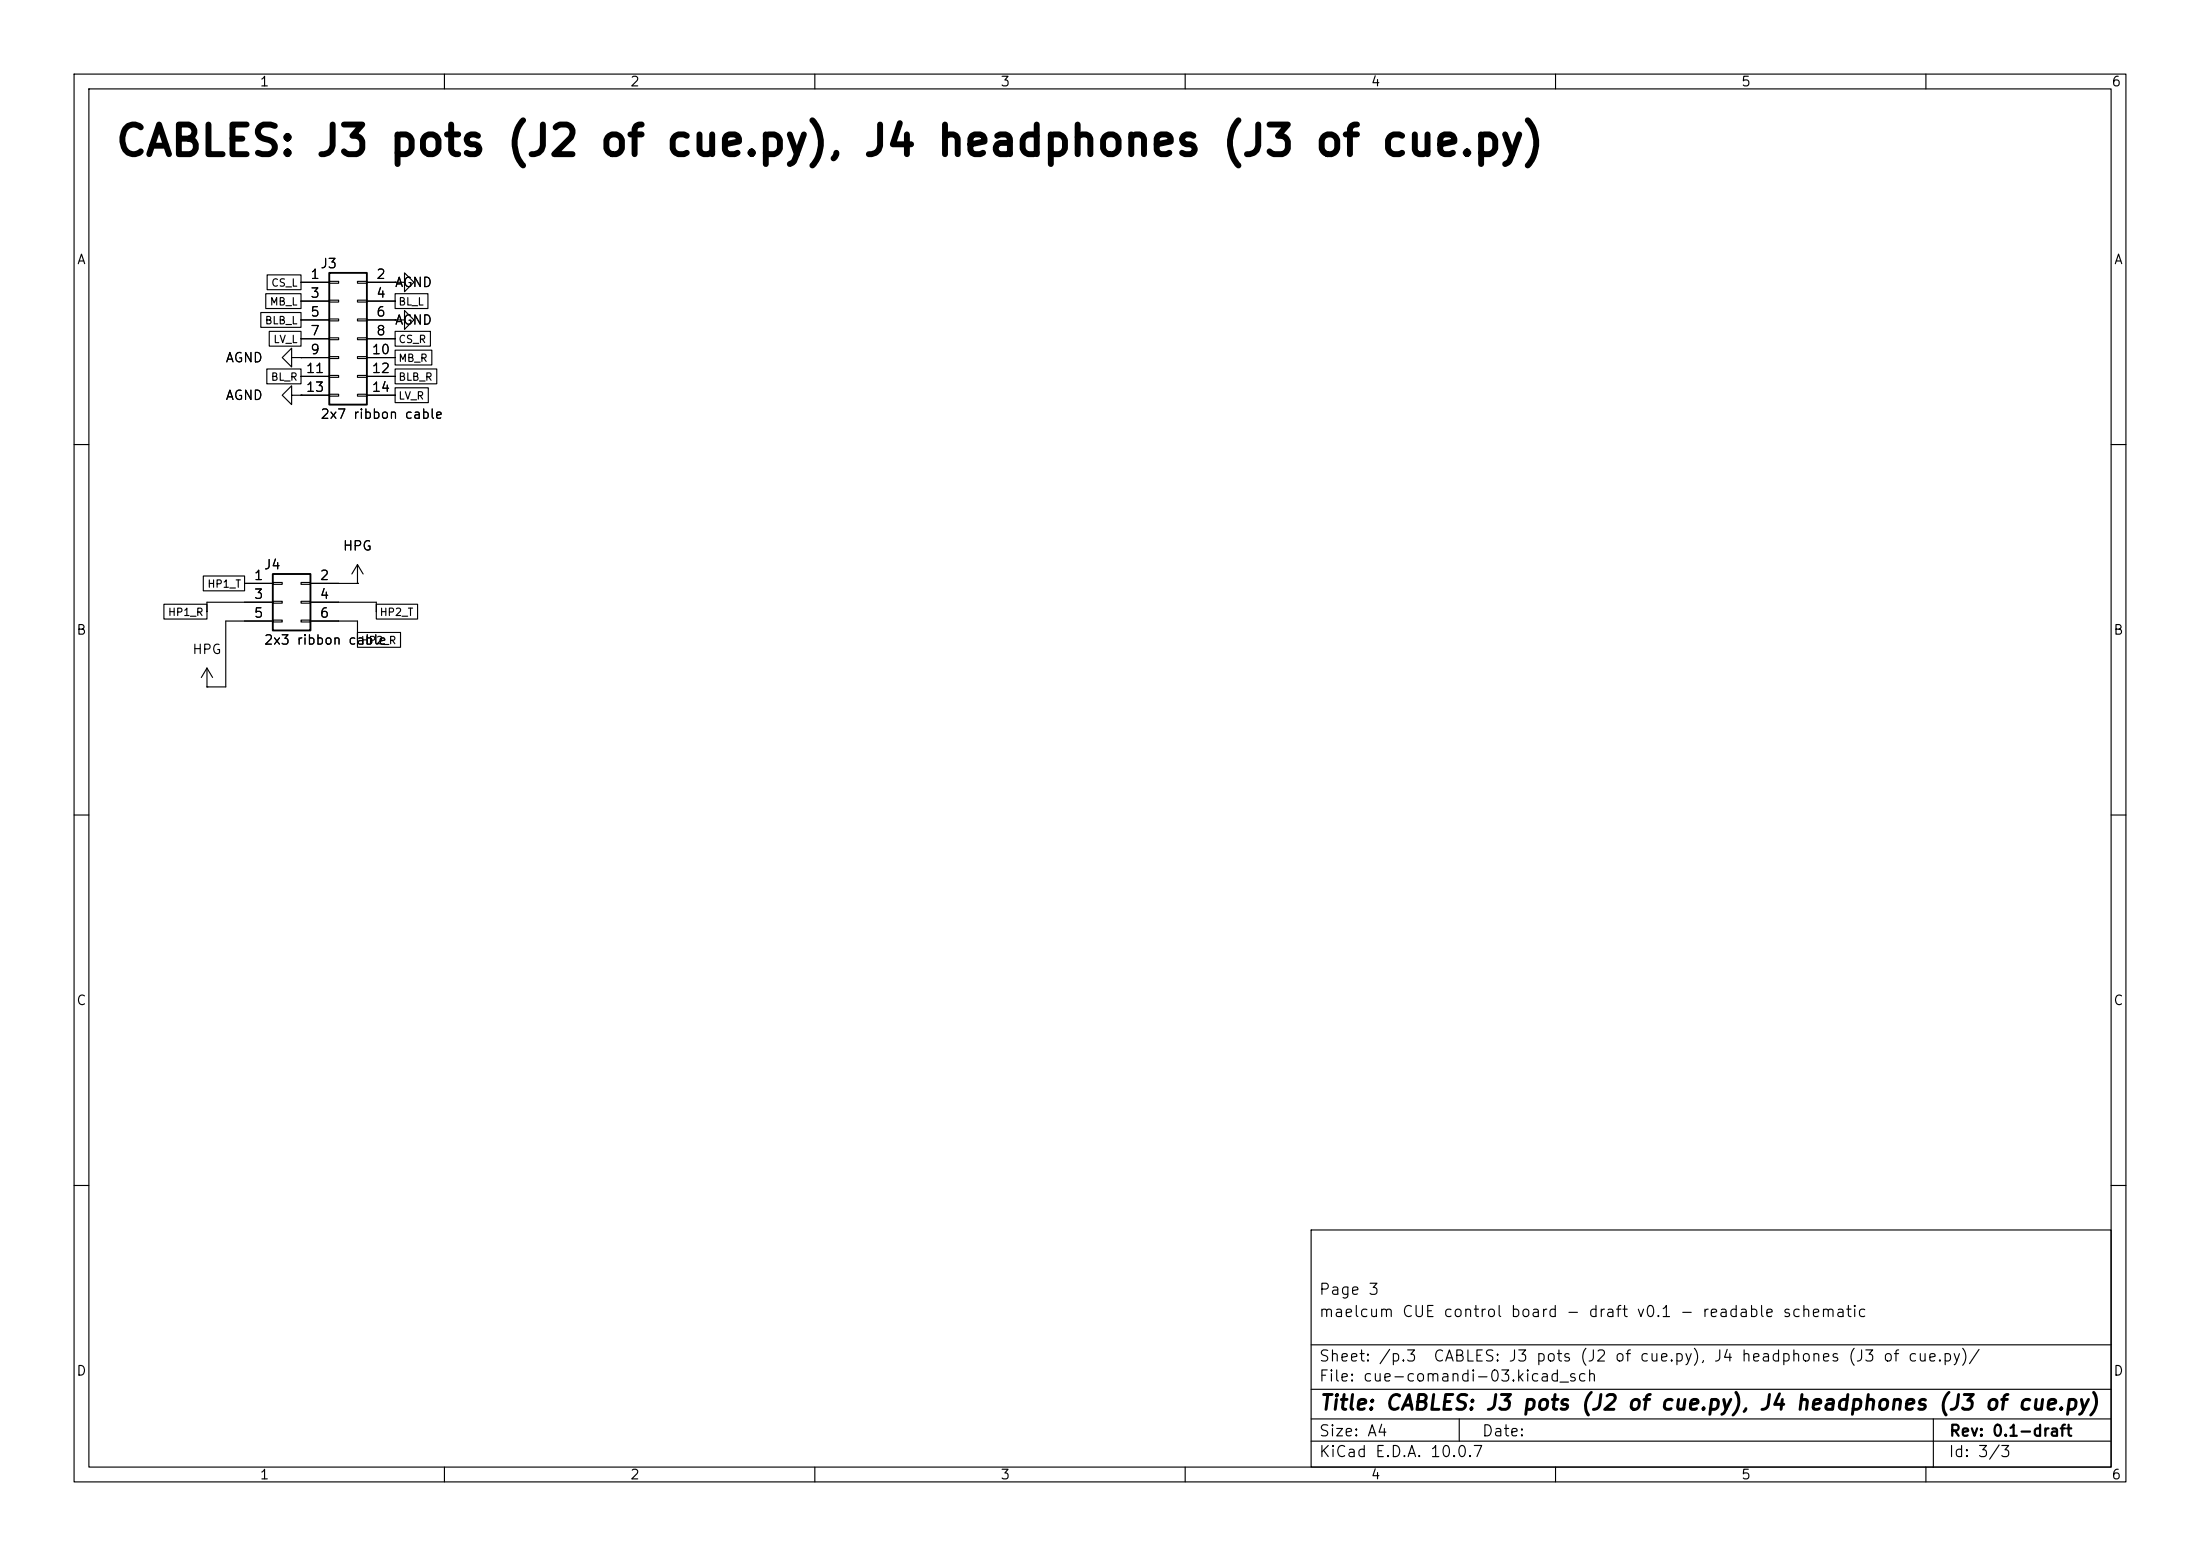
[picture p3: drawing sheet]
(kicad_sch
 (version 20260101)
 (generator "eeschema")
 (generator_version "10.0")
 (paper "A4")
 (title_block
  (title "CABLES: J3 pots (J2 of cue.py), J4 headphones (J3 of cue.py)")
  (rev "0.1-draft")
  (comment 1 "maelcum CUE control board - draft v0.1 - readable schematic")
  (comment 2 "Page 3"))
 (lib_symbols
  (symbol
   "Connector_Generic:Conn_02x07_Odd_Even"
   (pin_names
    (offset 1.016) (hide yes)) (exclude_from_sim no) (in_bom yes) (on_board yes)
   (in_pos_files yes)
   (duplicate_pin_numbers_are_jumpers no)
   (property
    "Reference"
    "J" (at 1.27 10.16 0) (show_name no) (do_not_autoplace no) (effects (font (size 1.27 1.27))))
   (property
    "Value"
    "Conn_02x07_Odd_Even" (at 1.27 -10.16 0) (show_name no) (do_not_autoplace no) (effects (font (size 1.27 1.27))))
   (property
    "Footprint"
    "" (at 0 0 0) (show_name no) (do_not_autoplace no) (hide yes) (effects (font (size 1.27 1.27))))
   (property
    "Datasheet"
    "" (at 0 0 0) (show_name no) (do_not_autoplace no) (hide yes) (effects (font (size 1.27 1.27))))
   (property
    "Description"
    "Generic connector, double row, 02x07, odd/even pin numbering scheme (row 1 odd numbers, row 2 even numbers), script generated (kicad-library-utils/schlib/autogen/connector/)" (at 0 0 0) (show_name no) (do_not_autoplace no) (hide yes) (effects (font (size 1.27 1.27))))
   (property
    "ki_keywords"
    "connector" (at 0 0 0) (show_name no) (do_not_autoplace no) (hide yes) (effects (font (size 1.27 1.27))))
   (property
    "ki_fp_filters"
    "Connector*:*_2x??_*" (at 0 0 0) (show_name no) (do_not_autoplace no) (hide yes) (effects (font (size 1.27 1.27))))
   (symbol
    "Conn_02x07_Odd_Even_1_1"
    (rectangle (start -1.27 8.89) (end 3.81 -8.89) (stroke (width 0.254) (type default)) (fill (type background)))
    (rectangle (start -1.27 7.747) (end 0 7.493) (stroke (width 0.1524) (type default)) (fill (type none)))
    (rectangle (start -1.27 5.207) (end 0 4.953) (stroke (width 0.1524) (type default)) (fill (type none)))
    (rectangle (start -1.27 2.667) (end 0 2.413) (stroke (width 0.1524) (type default)) (fill (type none)))
    (rectangle (start -1.27 0.127) (end 0 -0.127) (stroke (width 0.1524) (type default)) (fill (type none)))
    (rectangle (start -1.27 -2.413) (end 0 -2.667) (stroke (width 0.1524) (type default)) (fill (type none)))
    (rectangle (start -1.27 -4.953) (end 0 -5.207) (stroke (width 0.1524) (type default)) (fill (type none)))
    (rectangle (start -1.27 -7.493) (end 0 -7.747) (stroke (width 0.1524) (type default)) (fill (type none)))
    (rectangle (start 3.81 7.747) (end 2.54 7.493) (stroke (width 0.1524) (type default)) (fill (type none)))
    (rectangle (start 3.81 5.207) (end 2.54 4.953) (stroke (width 0.1524) (type default)) (fill (type none)))
    (rectangle (start 3.81 2.667) (end 2.54 2.413) (stroke (width 0.1524) (type default)) (fill (type none)))
    (rectangle (start 3.81 0.127) (end 2.54 -0.127) (stroke (width 0.1524) (type default)) (fill (type none)))
    (rectangle (start 3.81 -2.413) (end 2.54 -2.667) (stroke (width 0.1524) (type default)) (fill (type none)))
    (rectangle (start 3.81 -4.953) (end 2.54 -5.207) (stroke (width 0.1524) (type default)) (fill (type none)))
    (rectangle (start 3.81 -7.493) (end 2.54 -7.747) (stroke (width 0.1524) (type default)) (fill (type none)))
    (pin
    passive
    line (at -5.08 7.62 0) (length 3.81) (name
    "Pin_1" (effects (font (size 1.27 1.27)))) (number
    "1" (effects (font (size 1.27 1.27)))))
    (pin
    passive
    line (at 7.62 7.62 180) (length 3.81) (name
    "Pin_2" (effects (font (size 1.27 1.27)))) (number
    "2" (effects (font (size 1.27 1.27)))))
    (pin
    passive
    line (at -5.08 5.08 0) (length 3.81) (name
    "Pin_3" (effects (font (size 1.27 1.27)))) (number
    "3" (effects (font (size 1.27 1.27)))))
    (pin
    passive
    line (at 7.62 5.08 180) (length 3.81) (name
    "Pin_4" (effects (font (size 1.27 1.27)))) (number
    "4" (effects (font (size 1.27 1.27)))))
    (pin
    passive
    line (at -5.08 2.54 0) (length 3.81) (name
    "Pin_5" (effects (font (size 1.27 1.27)))) (number
    "5" (effects (font (size 1.27 1.27)))))
    (pin
    passive
    line (at 7.62 2.54 180) (length 3.81) (name
    "Pin_6" (effects (font (size 1.27 1.27)))) (number
    "6" (effects (font (size 1.27 1.27)))))
    (pin
    passive
    line (at -5.08 0 0) (length 3.81) (name
    "Pin_7" (effects (font (size 1.27 1.27)))) (number
    "7" (effects (font (size 1.27 1.27)))))
    (pin
    passive
    line (at 7.62 0 180) (length 3.81) (name
    "Pin_8" (effects (font (size 1.27 1.27)))) (number
    "8" (effects (font (size 1.27 1.27)))))
    (pin
    passive
    line (at -5.08 -2.54 0) (length 3.81) (name
    "Pin_9" (effects (font (size 1.27 1.27)))) (number
    "9" (effects (font (size 1.27 1.27)))))
    (pin
    passive
    line (at 7.62 -2.54 180) (length 3.81) (name
    "Pin_10" (effects (font (size 1.27 1.27)))) (number
    "10" (effects (font (size 1.27 1.27)))))
    (pin
    passive
    line (at -5.08 -5.08 0) (length 3.81) (name
    "Pin_11" (effects (font (size 1.27 1.27)))) (number
    "11" (effects (font (size 1.27 1.27)))))
    (pin
    passive
    line (at 7.62 -5.08 180) (length 3.81) (name
    "Pin_12" (effects (font (size 1.27 1.27)))) (number
    "12" (effects (font (size 1.27 1.27)))))
    (pin
    passive
    line (at -5.08 -7.62 0) (length 3.81) (name
    "Pin_13" (effects (font (size 1.27 1.27)))) (number
    "13" (effects (font (size 1.27 1.27)))))
    (pin
    passive
    line (at 7.62 -7.62 180) (length 3.81) (name
    "Pin_14" (effects (font (size 1.27 1.27)))) (number
    "14" (effects (font (size 1.27 1.27))))))
   (embedded_fonts no))
  (symbol
   "power:GND"
   (power global)
   (pin_numbers (hide yes))
   (pin_names
    (offset 0) (hide yes)) (exclude_from_sim no) (in_bom yes) (on_board yes)
   (in_pos_files yes)
   (duplicate_pin_numbers_are_jumpers no)
   (property
    "Reference"
    "#PWR" (at 0 -6.35 0) (show_name no) (do_not_autoplace no) (hide yes) (effects (font (size 1.27 1.27))))
   (property
    "Value"
    "GND" (at 0 -3.81 0) (show_name no) (do_not_autoplace no) (effects (font (size 1.27 1.27))))
   (property
    "Footprint"
    "" (at 0 0 0) (show_name no) (do_not_autoplace no) (hide yes) (effects (font (size 1.27 1.27))))
   (property
    "Datasheet"
    "" (at 0 0 0) (show_name no) (do_not_autoplace no) (hide yes) (effects (font (size 1.27 1.27))))
   (property
    "Description"
    "Power symbol creates a global label with name \"GND\" , ground" (at 0 0 0) (show_name no) (do_not_autoplace no) (hide yes) (effects (font (size 1.27 1.27))))
   (property
    "ki_keywords"
    "global power" (at 0 0 0) (show_name no) (do_not_autoplace no) (hide yes) (effects (font (size 1.27 1.27))))
   (symbol
    "GND_0_1"
    (polyline (pts (xy 0 0) (xy 0 -1.27) (xy 1.27 -1.27) (xy 0 -2.54) (xy -1.27 -1.27) (xy 0 -1.27)) (stroke (width 0) (type default)) (fill (type none))))
   (symbol
    "GND_1_1"
    (pin
    power_in
    line (at 0 0 270) (length 0) (name
    "" (effects (font (size 1.27 1.27)))) (number
    "1" (effects (font (size 1.27 1.27))))))
   (embedded_fonts no))
  (symbol
   "Connector_Generic:Conn_02x03_Odd_Even"
   (pin_names
    (offset 1.016) (hide yes)) (exclude_from_sim no) (in_bom yes) (on_board yes)
   (in_pos_files yes)
   (duplicate_pin_numbers_are_jumpers no)
   (property
    "Reference"
    "J" (at 1.27 5.08 0) (show_name no) (do_not_autoplace no) (effects (font (size 1.27 1.27))))
   (property
    "Value"
    "Conn_02x03_Odd_Even" (at 1.27 -5.08 0) (show_name no) (do_not_autoplace no) (effects (font (size 1.27 1.27))))
   (property
    "Footprint"
    "" (at 0 0 0) (show_name no) (do_not_autoplace no) (hide yes) (effects (font (size 1.27 1.27))))
   (property
    "Datasheet"
    "" (at 0 0 0) (show_name no) (do_not_autoplace no) (hide yes) (effects (font (size 1.27 1.27))))
   (property
    "Description"
    "Generic connector, double row, 02x03, odd/even pin numbering scheme (row 1 odd numbers, row 2 even numbers), script generated (kicad-library-utils/schlib/autogen/connector/)" (at 0 0 0) (show_name no) (do_not_autoplace no) (hide yes) (effects (font (size 1.27 1.27))))
   (property
    "ki_keywords"
    "connector" (at 0 0 0) (show_name no) (do_not_autoplace no) (hide yes) (effects (font (size 1.27 1.27))))
   (property
    "ki_fp_filters"
    "Connector*:*_2x??_*" (at 0 0 0) (show_name no) (do_not_autoplace no) (hide yes) (effects (font (size 1.27 1.27))))
   (symbol
    "Conn_02x03_Odd_Even_1_1"
    (rectangle (start -1.27 3.81) (end 3.81 -3.81) (stroke (width 0.254) (type default)) (fill (type background)))
    (rectangle (start -1.27 2.667) (end 0 2.413) (stroke (width 0.1524) (type default)) (fill (type none)))
    (rectangle (start -1.27 0.127) (end 0 -0.127) (stroke (width 0.1524) (type default)) (fill (type none)))
    (rectangle (start -1.27 -2.413) (end 0 -2.667) (stroke (width 0.1524) (type default)) (fill (type none)))
    (rectangle (start 3.81 2.667) (end 2.54 2.413) (stroke (width 0.1524) (type default)) (fill (type none)))
    (rectangle (start 3.81 0.127) (end 2.54 -0.127) (stroke (width 0.1524) (type default)) (fill (type none)))
    (rectangle (start 3.81 -2.413) (end 2.54 -2.667) (stroke (width 0.1524) (type default)) (fill (type none)))
    (pin
    passive
    line (at -5.08 2.54 0) (length 3.81) (name
    "Pin_1" (effects (font (size 1.27 1.27)))) (number
    "1" (effects (font (size 1.27 1.27)))))
    (pin
    passive
    line (at 7.62 2.54 180) (length 3.81) (name
    "Pin_2" (effects (font (size 1.27 1.27)))) (number
    "2" (effects (font (size 1.27 1.27)))))
    (pin
    passive
    line (at -5.08 0 0) (length 3.81) (name
    "Pin_3" (effects (font (size 1.27 1.27)))) (number
    "3" (effects (font (size 1.27 1.27)))))
    (pin
    passive
    line (at 7.62 0 180) (length 3.81) (name
    "Pin_4" (effects (font (size 1.27 1.27)))) (number
    "4" (effects (font (size 1.27 1.27)))))
    (pin
    passive
    line (at -5.08 -2.54 0) (length 3.81) (name
    "Pin_5" (effects (font (size 1.27 1.27)))) (number
    "5" (effects (font (size 1.27 1.27)))))
    (pin
    passive
    line (at 7.62 -2.54 180) (length 3.81) (name
    "Pin_6" (effects (font (size 1.27 1.27)))) (number
    "6" (effects (font (size 1.27 1.27))))))
   (embedded_fonts no))
  (symbol
   "power:+15V"
   (power global)
   (pin_numbers (hide yes))
   (pin_names
    (offset 0) (hide yes)) (exclude_from_sim no) (in_bom yes) (on_board yes)
   (in_pos_files yes)
   (duplicate_pin_numbers_are_jumpers no)
   (property
    "Reference"
    "#PWR" (at 0 -3.81 0) (show_name no) (do_not_autoplace no) (hide yes) (effects (font (size 1.27 1.27))))
   (property
    "Value"
    "+15V" (at 0 3.556 0) (show_name no) (do_not_autoplace no) (effects (font (size 1.27 1.27))))
   (property
    "Footprint"
    "" (at 0 0 0) (show_name no) (do_not_autoplace no) (hide yes) (effects (font (size 1.27 1.27))))
   (property
    "Datasheet"
    "" (at 0 0 0) (show_name no) (do_not_autoplace no) (hide yes) (effects (font (size 1.27 1.27))))
   (property
    "Description"
    "Power symbol creates a global label with name \"+15V\"" (at 0 0 0) (show_name no) (do_not_autoplace no) (hide yes) (effects (font (size 1.27 1.27))))
   (property
    "ki_keywords"
    "global power" (at 0 0 0) (show_name no) (do_not_autoplace no) (hide yes) (effects (font (size 1.27 1.27))))
   (symbol
    "+15V_0_1"
    (polyline (pts (xy -0.762 1.27) (xy 0 2.54)) (stroke (width 0) (type default)) (fill (type none)))
    (polyline (pts (xy 0 2.54) (xy 0.762 1.27)) (stroke (width 0) (type default)) (fill (type none)))
    (polyline (pts (xy 0 0) (xy 0 2.54)) (stroke (width 0) (type default)) (fill (type none))))
   (symbol
    "+15V_1_1"
    (pin
    power_in
    line (at 0 0 90) (length 0) (name
    "" (effects (font (size 1.27 1.27)))) (number
    "1" (effects (font (size 1.27 1.27))))))
   (embedded_fonts no)))
 (text
  "CABLES: J3 pots (J2 of cue.py), J4 headphones (J3 of cue.py)"
  (exclude_from_sim no)
  (at 15.24 21.59 0)
  (effects (font (size 4 4)
    (bold yes)) (justify left bottom)))
 (symbol
  (lib_id "Connector_Generic:Conn_02x07_Odd_Even")
  (at 45.72 45.72 0)
  (unit 1)
  (body_style 1)
  (exclude_from_sim no)
  (in_bom yes)
  (on_board yes)
  (dnp no)
  (property
   "Reference"
   "J3" (at 43.18 35.56 0) (effects (font (size 1.27 1.27)) (justify left)))
  (property
   "Value"
   "2x7 ribbon cable" (at 43.18 55.88 0) (effects (font (size 1.27 1.27)) (justify left)))
  (property
   "Footprint"
   "Connector_PinHeader_2.54mm:PinHeader_2x07_P2.54mm_Vertical" (at 45.72 45.72 0) (effects (font (size 1.27 1.27)) (justify left) (hide yes)))
  (property
   "Datasheet"
   "" (at 45.72 45.72 0) (effects (font (size 1.27 1.27)) (justify left) (hide yes)))
  (property
   "Nota"
   "stesso ordine di J2 su cue.py (FILI)" (at 45.72 45.72 0) (effects (font (size 1.27 1.27)) (justify left) (hide yes)))
  (pin
   "1")
  (pin
   "2")
  (pin
   "3")
  (pin
   "4")
  (pin
   "5")
  (pin
   "6")
  (pin
   "7")
  (pin
   "8")
  (pin
   "9")
  (pin
   "10")
  (pin
   "11")
  (pin
   "12")
  (pin
   "13")
  (pin
   "14")
  (instances (project
    "cue-comandi" (path
    "/33af17ae-86eb-5488-8de1-dab2552714e7/91663253-643d-58dc-99b8-92226fb2d5e2" (reference "J3") (unit 1)))))
 (symbol
  (lib_id "power:GND")
  (at 40.64 48.26 270)
  (unit 1)
  (body_style 1)
  (exclude_from_sim no)
  (in_bom yes)
  (on_board yes)
  (dnp no)
  (property
   "Reference"
   "#PWR001" (at 40.64 48.26 0) (effects (font (size 1.27 1.27)) (justify left) (hide yes)))
  (property
   "Value"
   "AGND" (at 35.56 48.26 90) (effects (font (size 1.27 1.27)) (justify right)))
  (property
   "Footprint"
   "" (at 40.64 48.26 0) (effects (font (size 1.27 1.27)) (justify left) (hide yes)))
  (property
   "Datasheet"
   "" (at 40.64 48.26 0) (effects (font (size 1.27 1.27)) (justify left) (hide yes)))
  (pin
   "1")
  (instances (project
    "cue-comandi" (path
    "/33af17ae-86eb-5488-8de1-dab2552714e7/91663253-643d-58dc-99b8-92226fb2d5e2" (reference "#PWR001") (unit 1)))))
 (symbol
  (lib_id "power:GND")
  (at 40.64 53.34 270)
  (unit 1)
  (body_style 1)
  (exclude_from_sim no)
  (in_bom yes)
  (on_board yes)
  (dnp no)
  (property
   "Reference"
   "#PWR002" (at 40.64 53.34 0) (effects (font (size 1.27 1.27)) (justify left) (hide yes)))
  (property
   "Value"
   "AGND" (at 35.56 53.34 90) (effects (font (size 1.27 1.27)) (justify right)))
  (property
   "Footprint"
   "" (at 40.64 53.34 0) (effects (font (size 1.27 1.27)) (justify left) (hide yes)))
  (property
   "Datasheet"
   "" (at 40.64 53.34 0) (effects (font (size 1.27 1.27)) (justify left) (hide yes)))
  (pin
   "1")
  (instances (project
    "cue-comandi" (path
    "/33af17ae-86eb-5488-8de1-dab2552714e7/91663253-643d-58dc-99b8-92226fb2d5e2" (reference "#PWR002") (unit 1)))))
 (symbol
  (lib_id "power:GND")
  (at 53.34 38.1 90)
  (unit 1)
  (body_style 1)
  (exclude_from_sim no)
  (in_bom yes)
  (on_board yes)
  (dnp no)
  (property
   "Reference"
   "#PWR003" (at 53.34 38.1 0) (effects (font (size 1.27 1.27)) (justify left) (hide yes)))
  (property
   "Value"
   "AGND" (at 58.42 38.1 90) (effects (font (size 1.27 1.27)) (justify left)))
  (property
   "Footprint"
   "" (at 53.34 38.1 0) (effects (font (size 1.27 1.27)) (justify left) (hide yes)))
  (property
   "Datasheet"
   "" (at 53.34 38.1 0) (effects (font (size 1.27 1.27)) (justify left) (hide yes)))
  (pin
   "1")
  (instances (project
    "cue-comandi" (path
    "/33af17ae-86eb-5488-8de1-dab2552714e7/91663253-643d-58dc-99b8-92226fb2d5e2" (reference "#PWR003") (unit 1)))))
 (symbol
  (lib_id "power:GND")
  (at 53.34 43.18 90)
  (unit 1)
  (body_style 1)
  (exclude_from_sim no)
  (in_bom yes)
  (on_board yes)
  (dnp no)
  (property
   "Reference"
   "#PWR004" (at 53.34 43.18 0) (effects (font (size 1.27 1.27)) (justify left) (hide yes)))
  (property
   "Value"
   "AGND" (at 58.42 43.18 90) (effects (font (size 1.27 1.27)) (justify left)))
  (property
   "Footprint"
   "" (at 53.34 43.18 0) (effects (font (size 1.27 1.27)) (justify left) (hide yes)))
  (property
   "Datasheet"
   "" (at 53.34 43.18 0) (effects (font (size 1.27 1.27)) (justify left) (hide yes)))
  (pin
   "1")
  (instances (project
    "cue-comandi" (path
    "/33af17ae-86eb-5488-8de1-dab2552714e7/91663253-643d-58dc-99b8-92226fb2d5e2" (reference "#PWR004") (unit 1)))))
 (symbol
  (lib_id "Connector_Generic:Conn_02x03_Odd_Even")
  (at 38.1 81.28 0)
  (unit 1)
  (body_style 1)
  (exclude_from_sim no)
  (in_bom yes)
  (on_board yes)
  (dnp no)
  (property
   "Reference"
   "J4" (at 35.56 76.2 0) (effects (font (size 1.27 1.27)) (justify left)))
  (property
   "Value"
   "2x3 ribbon cable" (at 35.56 86.36 0) (effects (font (size 1.27 1.27)) (justify left)))
  (property
   "Footprint"
   "Connector_PinHeader_2.54mm:PinHeader_2x03_P2.54mm_Vertical" (at 38.1 81.28 0) (effects (font (size 1.27 1.27)) (justify left) (hide yes)))
  (property
   "Datasheet"
   "" (at 38.1 81.28 0) (effects (font (size 1.27 1.27)) (justify left) (hide yes)))
  (property
   "Nota"
   "stesso ordine di J3 su cue.py (CUFFIE)" (at 38.1 81.28 0) (effects (font (size 1.27 1.27)) (justify left) (hide yes)))
  (pin
   "1")
  (pin
   "2")
  (pin
   "3")
  (pin
   "4")
  (pin
   "5")
  (pin
   "6")
  (instances (project
    "cue-comandi" (path
    "/33af17ae-86eb-5488-8de1-dab2552714e7/91663253-643d-58dc-99b8-92226fb2d5e2" (reference "J4") (unit 1)))))
 (wire
  (pts (xy 33.02 81.28) (xy 27.94 81.28))
  (stroke (width 0) (type default)))
 (wire
  (pts (xy 27.94 81.28) (xy 27.94 82.55))
  (stroke (width 0) (type default)))
 (wire
  (pts (xy 33.02 83.82) (xy 30.48 83.82))
  (stroke (width 0) (type default)))
 (wire
  (pts (xy 30.48 83.82) (xy 30.48 92.71))
  (stroke (width 0) (type default)))
 (wire
  (pts (xy 30.48 92.71) (xy 27.94 92.71))
  (stroke (width 0) (type default)))
 (symbol
  (lib_id "power:+15V")
  (at 27.94 92.71 0)
  (unit 1)
  (body_style 1)
  (exclude_from_sim no)
  (in_bom yes)
  (on_board yes)
  (dnp no)
  (property
   "Reference"
   "#PWR005" (at 27.94 92.71 0) (effects (font (size 1.27 1.27)) (justify left) (hide yes)))
  (property
   "Value"
   "HPG" (at 27.94 87.63 0) (effects (font (size 1.27 1.27))))
  (property
   "Footprint"
   "" (at 27.94 92.71 0) (effects (font (size 1.27 1.27)) (justify left) (hide yes)))
  (property
   "Datasheet"
   "" (at 27.94 92.71 0) (effects (font (size 1.27 1.27)) (justify left) (hide yes)))
  (pin
   "1")
  (instances (project
    "cue-comandi" (path
    "/33af17ae-86eb-5488-8de1-dab2552714e7/91663253-643d-58dc-99b8-92226fb2d5e2" (reference "#PWR005") (unit 1)))))
 (wire
  (pts (xy 45.72 78.74) (xy 48.26 78.74))
  (stroke (width 0) (type default)))
 (symbol
  (lib_id "power:+15V")
  (at 48.26 78.74 0)
  (unit 1)
  (body_style 1)
  (exclude_from_sim no)
  (in_bom yes)
  (on_board yes)
  (dnp no)
  (property
   "Reference"
   "#PWR006" (at 48.26 78.74 0) (effects (font (size 1.27 1.27)) (justify left) (hide yes)))
  (property
   "Value"
   "HPG" (at 48.26 73.66 0) (effects (font (size 1.27 1.27))))
  (property
   "Footprint"
   "" (at 48.26 78.74 0) (effects (font (size 1.27 1.27)) (justify left) (hide yes)))
  (property
   "Datasheet"
   "" (at 48.26 78.74 0) (effects (font (size 1.27 1.27)) (justify left) (hide yes)))
  (pin
   "1")
  (instances (project
    "cue-comandi" (path
    "/33af17ae-86eb-5488-8de1-dab2552714e7/91663253-643d-58dc-99b8-92226fb2d5e2" (reference "#PWR006") (unit 1)))))
 (wire
  (pts (xy 45.72 81.28) (xy 50.8 81.28))
  (stroke (width 0) (type default)))
 (wire
  (pts (xy 50.8 81.28) (xy 50.8 82.55))
  (stroke (width 0) (type default)))
 (wire
  (pts (xy 45.72 83.82) (xy 48.26 83.82))
  (stroke (width 0) (type default)))
 (wire
  (pts (xy 48.26 83.82) (xy 48.26 86.36))
  (stroke (width 0) (type default)))
 (global_label
  "CS_L"
  (shape passive)
  (at 40.64 38.1 180)
  (fields_autoplaced yes)
  (effects (font (size 1 1)) (justify right)))
 (global_label
  "MB_L"
  (shape passive)
  (at 40.64 40.64 180)
  (fields_autoplaced yes)
  (effects (font (size 1 1)) (justify right)))
 (global_label
  "BLB_L"
  (shape passive)
  (at 40.64 43.18 180)
  (fields_autoplaced yes)
  (effects (font (size 1 1)) (justify right)))
 (global_label
  "LV_L"
  (shape passive)
  (at 40.64 45.72 180)
  (fields_autoplaced yes)
  (effects (font (size 1 1)) (justify right)))
 (global_label
  "BL_R"
  (shape passive)
  (at 40.64 50.8 180)
  (fields_autoplaced yes)
  (effects (font (size 1 1)) (justify right)))
 (global_label
  "BL_L"
  (shape passive)
  (at 53.34 40.64 0)
  (fields_autoplaced yes)
  (effects (font (size 1 1)) (justify left)))
 (global_label
  "CS_R"
  (shape passive)
  (at 53.34 45.72 0)
  (fields_autoplaced yes)
  (effects (font (size 1 1)) (justify left)))
 (global_label
  "MB_R"
  (shape passive)
  (at 53.34 48.26 0)
  (fields_autoplaced yes)
  (effects (font (size 1 1)) (justify left)))
 (global_label
  "BLB_R"
  (shape passive)
  (at 53.34 50.8 0)
  (fields_autoplaced yes)
  (effects (font (size 1 1)) (justify left)))
 (global_label
  "LV_R"
  (shape passive)
  (at 53.34 53.34 0)
  (fields_autoplaced yes)
  (effects (font (size 1 1)) (justify left)))
 (global_label
  "HP1_T"
  (shape passive)
  (at 33.02 78.74 180)
  (fields_autoplaced yes)
  (effects (font (size 1 1)) (justify right)))
 (global_label
  "HP1_R"
  (shape passive)
  (at 27.94 82.55 180)
  (fields_autoplaced yes)
  (effects (font (size 1 1)) (justify right)))
 (global_label
  "HP2_T"
  (shape passive)
  (at 50.8 82.55 0)
  (fields_autoplaced yes)
  (effects (font (size 1 1)) (justify left)))
 (global_label
  "HP2_R"
  (shape passive)
  (at 48.26 86.36 0)
  (fields_autoplaced yes)
  (effects (font (size 1 1)) (justify left))))
